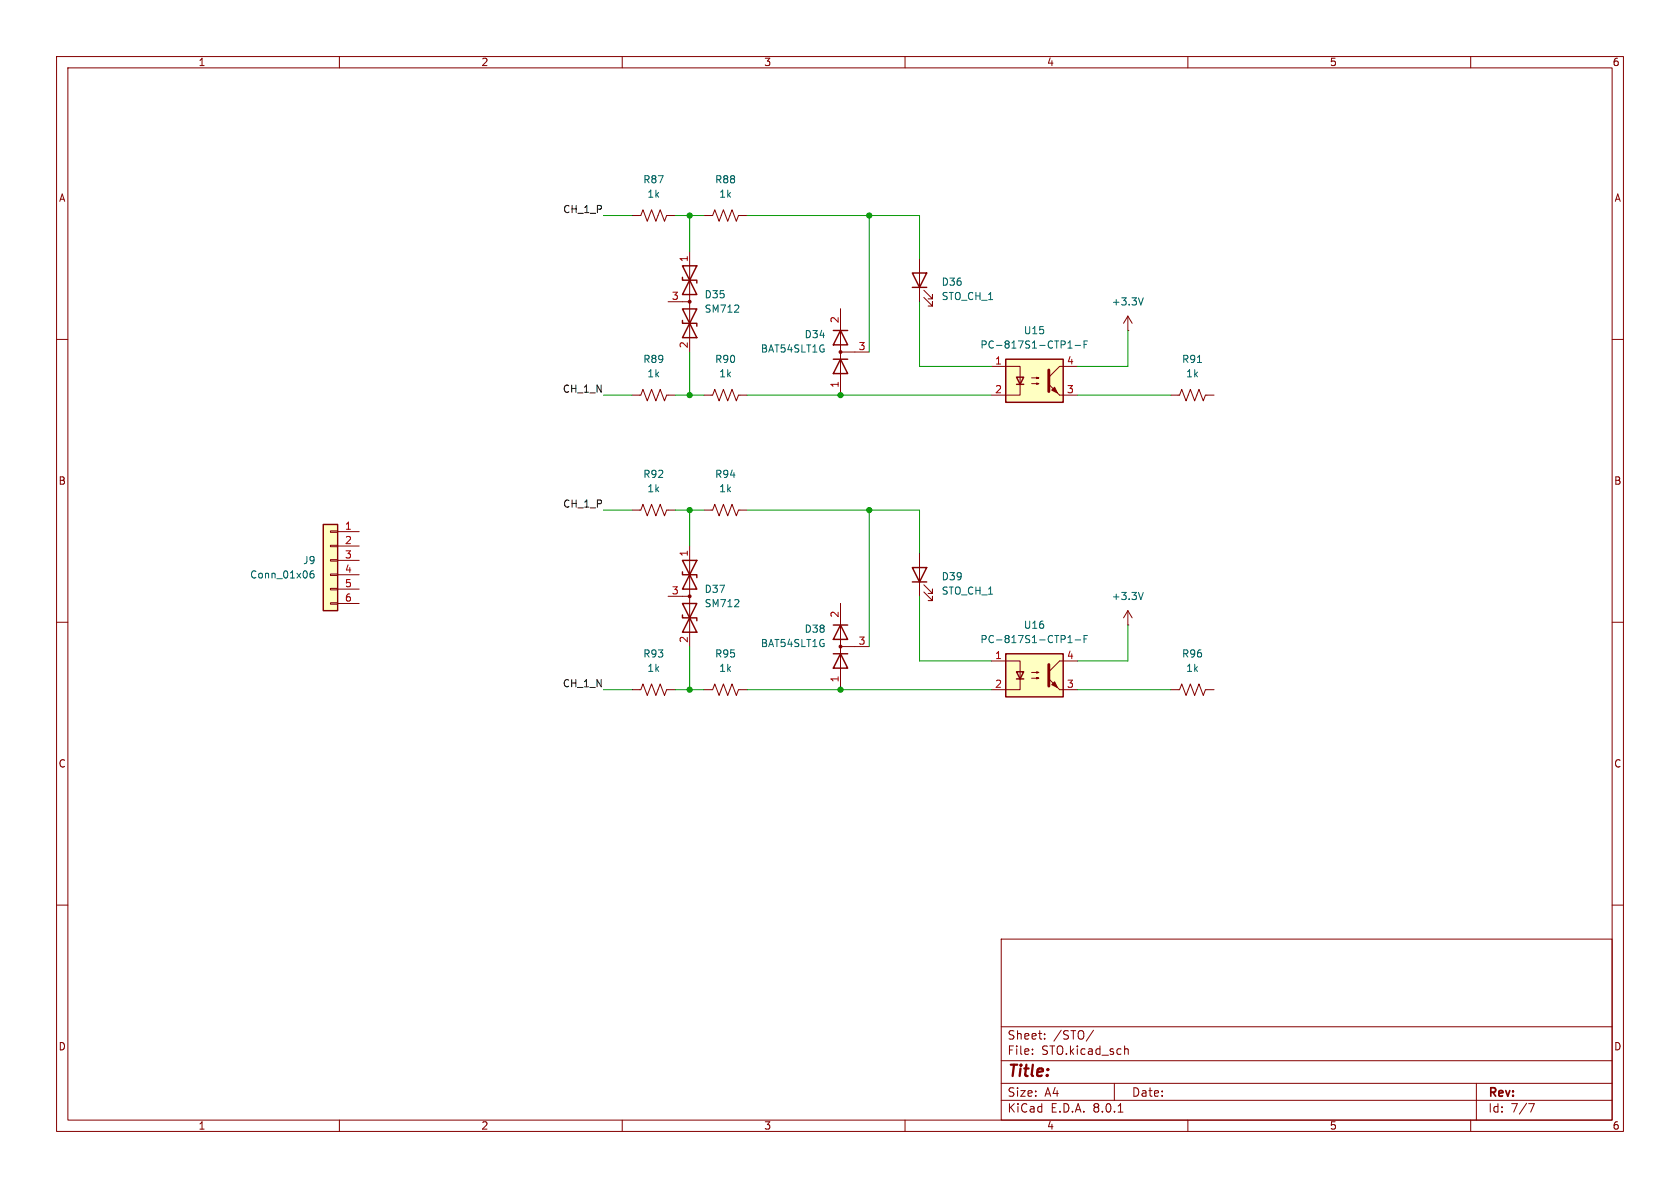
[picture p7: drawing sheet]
<svg xmlns="http://www.w3.org/2000/svg" width="297mm" height="210mm" viewBox="0 0 297 210" stroke-linecap="round" stroke-linejoin="round" font-family="sans-serif">
<g fill="none" stroke="#840000" stroke-width=".18">
<path d="M10 10h277v190h-277zM12 12h273v186h-273zM60 10v2M110 10v2M160 10v2M210 10v2M260 10v2M111.8 38.1h1.5l.4-1 .7 2 .8-2 .8 2 .7-2 .8 2 .4-1h1.5M10 60h2M285 60h2M124.5 69.9h1.5l.4-1.1 .7 2.1 .8-2.1 .8 2.1 .7-2.1 .8 2.1 .4-1h1.5M121.9 96.5v17.8"/>
<path d="M10 110h2M118.1 105.4h3.8M285 110h2M10 160h2M285 160h2M177 166h108v32h-108zM60 198v2M110 198v2M160 198v2M177 194.5h108M177 191.5h108M177 187.5h108"/>
<path d="M177 181.5h108M182.5 186.3v.1M182.5 185.5v.1M184.7 183.6v.1M184.7 182.8v.1M193.3 182.1l-1.3 2M197 191.5v3M197.7 196.6h.8M198.8 185.5l.2-.1 .4 .1 .1 .9M210 198v2M260 198v2M261 191.5v6.5"/>
<path d="M270.2 195.1h1l-.6 1.5"/>
</g>
<path d="M120.6 99.1h2.6l-2.6 5h2.6zM120.6 101.1v.5h2.6v.5M120.6 108.7v.5h2.6v.5M120.6 106.7h2.6l-2.6 5.1h2.6z" fill="none" stroke="#840000" stroke-width=".25"/>
<circle cx="121.9" cy="105.4" r=".25" fill="#840000" stroke="#840000" stroke-width=".18"/>
<path d="M129.8 107.3h.8M130.6 106.1v.4" fill="none" stroke="#006464" stroke-width=".18"/>
<path d="M57.1 92.7h2.6v15.3h-2.6z" fill="#ffffc2"/>
<g fill="none" stroke="#840000" stroke-width=".18">
<path d="M124.5 38.1h1.5l.4-1 .7 2 .8-2 .8 2 .7-2 .8 2 .4-1h1.5M118.1 53.3h3.8M121.9 44.5v17.7M148.6 54.6v15.3M199.4 58.4h.1M199.4 55.9l-.8 1.3M199.4 55.9v2.5M199.4 55.9l.8 1.3M111.8 69.9h1.5l.4-1.1 .7 2.1 .8-2.1 .8 2.1 .7-2.1 .8 2.1 .4-1h1.5M148.6 62.2h5.1M58.4 98.9h1.3v.3h-1.3zM58.4 96.4h1.3v.2h-1.3z"/>
<path d="M58.4 93.9h1.3v.2h-1.3zM59.7 94h3.8M59.7 96.5h3.8M59.7 99.1h3.8M111.8 90.2h1.5l.4-1 .7 2 .8-2 .8 2 .7-2 .8 2 .4-1h1.5M124.5 90.2h1.5l.4-1 .7 2 .8-2 .8 2 .7-2 .8 2 .4-1h1.5M162.6 97.8v7.6M58.4 106.6h1.3v.2h-1.3zM58.4 104h1.3v.3h-1.3zM58.4 101.5h1.3v.2h-1.3zM59.7 101.6h3.8M59.7 104.1h3.8"/>
<path d="M59.7 106.7h3.8M148.6 106.7v15.2M148.6 114.3h5.1M163.3 104.6l1.5 1.6v-.8v.8h-.7M163.3 103.4l1.5 1.5v-.8v.8h-.7M111.8 121.9h1.5l.4-1 .7 2 .8-2 .8 2 .7-2 .8 2 .4-1h1.5M124.5 121.9h1.5l.4-1 .7 2 .8-2 .8 2 .7-2 .8 2 .4-1h1.5"/>
</g>
<g fill="none" stroke="#840000" stroke-width=".25">
<path d="M120.6 49v.5h2.6v.5M120.6 56.6v.6h2.6v.5M120.6 47h2.6l-2.6 5.1h2.6zM120.6 54.6h2.6l-2.6 5.1h2.6zM147.3 58.4h2.6M148.6 58.4l1.3 2.6h-2.6zM147.3 63.5h2.6M148.6 63.5l1.3 2.5h-2.6zM57.1 92.7h2.6v15.3h-2.6zM147.3 115.6h2.6M147.3 110.5h2.6M148.6 115.6l1.3 2.5h-2.6z"/>
<path d="M148.6 110.5l1.3 2.5h-2.6zM161.3 100.3h2.5l-1.2 2.6zM161.3 102.9h2.5"/>
</g>
<path d="M129.8 55.2h.8M130.6 54v.5M202.1 52.6l-.4 1.3M55.4 100.9l-.4 .1a.86 .86 0 0 0 0 1.2l.5-.1v-.5l-.2-.2-.4 .1-.1 .1" fill="none" stroke="#006464" stroke-width=".18"/>
<g fill="#840000" stroke="#840000" stroke-width=".18">
<circle cx="121.9" cy="53.3" r=".25"/>
<circle cx="148.6" cy="114.3" r=".25"/>
<circle cx="148.6" cy="62.2" r=".25"/>
</g>
<path d="M177.8 63.5h10.2v7.6h-10.2z" fill="#ffffc2"/>
<path d="M161.3 48.3h2.5l-1.2 2.5zM161.3 50.8h2.5M177.8 63.5h10.2v7.6h-10.2zM179.7 66.7h1.3l-.7 1.2zM179.7 67.9h1.3" fill="none" stroke="#840000" stroke-width=".25"/>
<g fill="none" stroke="#840000" stroke-width=".18">
<path d="M162.6 45.7v7.6M163.3 52.6l1.5 1.5v-.8v.8h-.7M163.3 51.3l1.5 1.5v-.7v.7h-.7M175.3 64.8h5v5.1h-5M182.4 67.8h1.2l-.3 .1v-.2l.3 .1M182.4 66.8h1.2l-.3 .1v-.2l.3 .1M187.3 69.9h3.2M190.5 64.8h-3.2l-1.9 1.9M207 69.9h1.5l.4-1.1 .8 2.1 .7-2.1 .8 2.1 .8-2.1 .7 2.1 .4-1h1.5M199.4 110.5h.1M199.4 108l-.8 1.2M199.4 108v2.5"/>
<path d="M199.4 108l.8 1.2M207 121.9h1.5l.4-1 .8 2 .7-2 .8 2 .8-2 .7 2 .4-1h1.5"/>
</g>
<g fill="#840000" stroke="#840000" stroke-width=".18">
<path d="M185.4 67.9l1.9 2z"/>
<path d="M185.9 69l.5-.5 .5 1z"/>
</g>
<path d="M185.4 65.4v3.8" fill="none" stroke="#840000" stroke-width=".51"/>
<path d="M188.8 61.5h.7M188.8 60.6l.4-.3v1.2M190.1 61.1h.9M191.6 60.9h.5M192.3 60.3h-.7v1.2M211.7 64.1h.7M202.1 104.7l-.4 1.3" fill="none" stroke="#006464" stroke-width=".18"/>
<path d="M177.8 115.6h10.2v7.6h-10.2z" fill="#ffffc2"/>
<path d="M177.8 115.6h10.2v7.6h-10.2zM179.7 118.7h1.3l-.7 1.3zM179.7 120h1.3" fill="none" stroke="#840000" stroke-width=".25"/>
<path d="M175.3 116.8h5v5.1h-5M182.4 119.9h1.2l-.3 .1v-.2l.3 .1M182.4 118.9h1.2l-.3 .1v-.3l.3 .2M190.5 116.8h-3.2l-1.9 1.9M187.3 121.9h3.2" fill="none" stroke="#840000" stroke-width=".18"/>
<g fill="#840000" stroke="#840000" stroke-width=".18">
<path d="M185.4 120l1.9 1.9z"/>
<path d="M185.9 121l.5-.5 .5 1z"/>
</g>
<path d="M185.4 117.5v3.8" fill="none" stroke="#840000" stroke-width=".51"/>
<path d="M188.8 113.6h.7M188.8 112.7l.4-.4v1.3M190.1 113.1h.9M191.6 112.9h.5M192.3 112.3h-.7v1.3" fill="none" stroke="#006464" stroke-width=".18"/>
<g fill="none" stroke="#009600" stroke-width=".18">
<path d="M106.7 38.1h5.1M119.4 38.1h5.1M121.9 38.1v6.4M132.1 38.1h30.5v7.6M153.7 38.1v24.1M162.6 53.3v11.5h12.7M199.4 58.4v6.4h-8.9M106.7 69.9h5.1M119.4 69.9h5.1M121.9 62.2v7.7M132.1 69.9h43.2M190.5 69.9h16.5"/>
<path d="M106.7 90.2h5.1M119.4 90.2h5.1M121.9 90.2v6.3M132.1 90.2h30.5v7.6M153.7 90.2v24.1M121.9 114.3v7.6M162.6 105.4v11.4h12.7M199.4 110.5v6.3h-8.9M106.7 121.9h5.1M119.4 121.9h5.1M132.1 121.9h43.2M190.5 121.9h16.5"/>
</g>
<g fill="#009600" stroke="#009600" stroke-width=".18">
<circle cx="121.9" cy="121.9" r=".46"/>
<circle cx="121.9" cy="90.2" r=".46"/>
<circle cx="121.9" cy="38.1" r=".46"/>
<circle cx="121.9" cy="69.9" r=".46"/>
<circle cx="148.6" cy="69.9" r=".46"/>
<circle cx="153.7" cy="90.2" r=".46"/>
<circle cx="153.7" cy="38.1" r=".46"/>
<circle cx="148.6" cy="121.9" r=".46"/>
</g>
<text font-size="2.8" fill="#840000" x="178" y="190.9">Title:</text>
<g font-size="2.1" fill="#840000">
<text x="178" y="184">Sheet:</text>
<text x="186.2" y="184">/STO/</text>
<text x="178" y="186.7">File:</text>
<text x="184.1" y="186.7">STO.kicad_sch</text>
<text x="178" y="196.9">KiCad</text>
<text x="178" y="194.1">Size:</text>
<text x="184.7" y="194.1">A4</text>
<text x="185.7" y="196.9">E.D.A.</text>
<text x="193.3" y="196.9">8.0.1</text>
<text x="200" y="194.1">Date:</text>
<text x="263" y="194.3">Rev:</text>
<text x="263" y="196.9">Id:</text>
<text x="267.1" y="196.9">7/7</text>
</g>
<g font-size="1.8" fill="#840000">
<text x="35" y="11.9">1</text>
<text x="85" y="11.9">2</text>
<text x="135" y="11.9">3</text>
<text x="185" y="11.9">4</text>
<text x="235" y="11.9">5</text>
<text x="285" y="11.9">6</text>
<text x="10.3" y="35.9">A</text>
<text x="285.3" y="35.9">A</text>
<text x="10.3" y="85.9">B</text>
<text x="285.3" y="85.9">B</text>
<text x="10.3" y="135.9">C</text>
<text x="285.3" y="135.9">C</text>
<text x="10.3" y="185.9">D</text>
<text x="285.3" y="185.9">D</text>
<text x="35" y="199.9">1</text>
<text x="85" y="199.9">2</text>
<text x="135" y="199.9">3</text>
<text x="185" y="199.9">4</text>
<text x="235" y="199.9">5</text>
<text x="285" y="199.9">6</text>
</g>
<g font-size="1.8" fill="#006464">
<text x="113.6" y="32.6">R87</text>
<text x="114.3" y="35.2">1k</text>
<text x="126.3" y="32.6">R88</text>
<text x="127" y="35.2">1k</text>
<text x="124.5" y="52.9">D35</text>
<text x="166.4" y="50.7">D36</text>
<text x="166.4" y="53.3">STO_CH_1</text>
<text x="124.5" y="55.5">SM712</text>
<text x="142.1" y="60">D34</text>
<text x="180.9" y="59.3">U15</text>
<text x="196.4" y="54.2">+3.3V</text>
<text x="113.6" y="64.4">R89</text>
<text x="126.3" y="64.4">R90</text>
<text x="134.4" y="62.5">BAT54SLT1G</text>
<text x="173.2" y="61.8">PC-817S1-CTP1-F</text>
<text x="208.9" y="64.4">R91</text>
<text x="114.3" y="66.9">1k</text>
<text x="127" y="66.9">1k</text>
<text x="209.6" y="66.9">1k</text>
<text x="113.6" y="84.7">R92</text>
<text x="114.3" y="87.2">1k</text>
<text x="126.3" y="84.7">R94</text>
<text x="127" y="87.2">1k</text>
<text x="53.5" y="99.9">J9</text>
<text x="44.1" y="102.5">Conn_01x06</text>
<text x="124.5" y="105">D37</text>
<text x="124.5" y="107.5">SM712</text>
<text x="166.4" y="102.8">D39</text>
<text x="166.4" y="105.3">STO_CH_1</text>
<text x="196.4" y="106.3">+3.3V</text>
<text x="142.1" y="112.1">D38</text>
<text x="173.2" y="113.9">PC-817S1-CTP1-F</text>
<text x="180.9" y="111.4">U16</text>
<text x="113.6" y="116.4">R93</text>
<text x="114.3" y="119">1k</text>
<text x="126.3" y="116.4">R95</text>
<text x="127" y="119">1k</text>
<text x="134.4" y="114.6">BAT54SLT1G</text>
<text x="208.9" y="116.4">R96</text>
<text x="209.6" y="119">1k</text>
</g>
<g font-size="1.8" fill="#0f0f0f">
<text x="99.5" y="37.8">CH_1_P</text>
<text x="99.4" y="69.5">CH_1_N</text>
<text x="99.5" y="89.8">CH_1_P</text>
<text x="99.4" y="121.6">CH_1_N</text>
</g>
<g font-size="1.8" fill="#a90000">
<text x="121.7" y="46.4" transform="rotate(-90 121.7 46.4)">1</text>
<text x="118.7" y="53.1">3</text>
<text x="148.3" y="57.2" transform="rotate(-90 148.3 57.2)">2</text>
<text x="121.7" y="61.7" transform="rotate(-90 121.7 61.7)">2</text>
<text x="151.7" y="62">3</text>
<text x="175.8" y="64.5">1</text>
<text x="188.5" y="64.5">4</text>
<text x="148.3" y="68.7" transform="rotate(-90 148.3 68.7)">1</text>
<text x="175.8" y="69.6">2</text>
<text x="188.5" y="69.6">3</text>
<text x="60.9" y="93.7">1</text>
<text x="60.9" y="96.3">2</text>
<text x="60.9" y="98.8">3</text>
<text x="60.9" y="101.3">4</text>
<text x="121.7" y="98.5" transform="rotate(-90 121.7 98.5)">1</text>
<text x="60.9" y="103.9">5</text>
<text x="60.9" y="106.4">6</text>
<text x="118.7" y="105.2">3</text>
<text x="121.7" y="113.7" transform="rotate(-90 121.7 113.7)">2</text>
<text x="148.3" y="109.3" transform="rotate(-90 148.3 109.3)">2</text>
<text x="151.7" y="114">3</text>
<text x="175.8" y="116.6">1</text>
<text x="188.5" y="116.6">4</text>
<text x="148.3" y="120.7" transform="rotate(-90 148.3 120.7)">1</text>
<text x="175.8" y="121.7">2</text>
<text x="188.5" y="121.7">3</text>
</g>
</svg>
